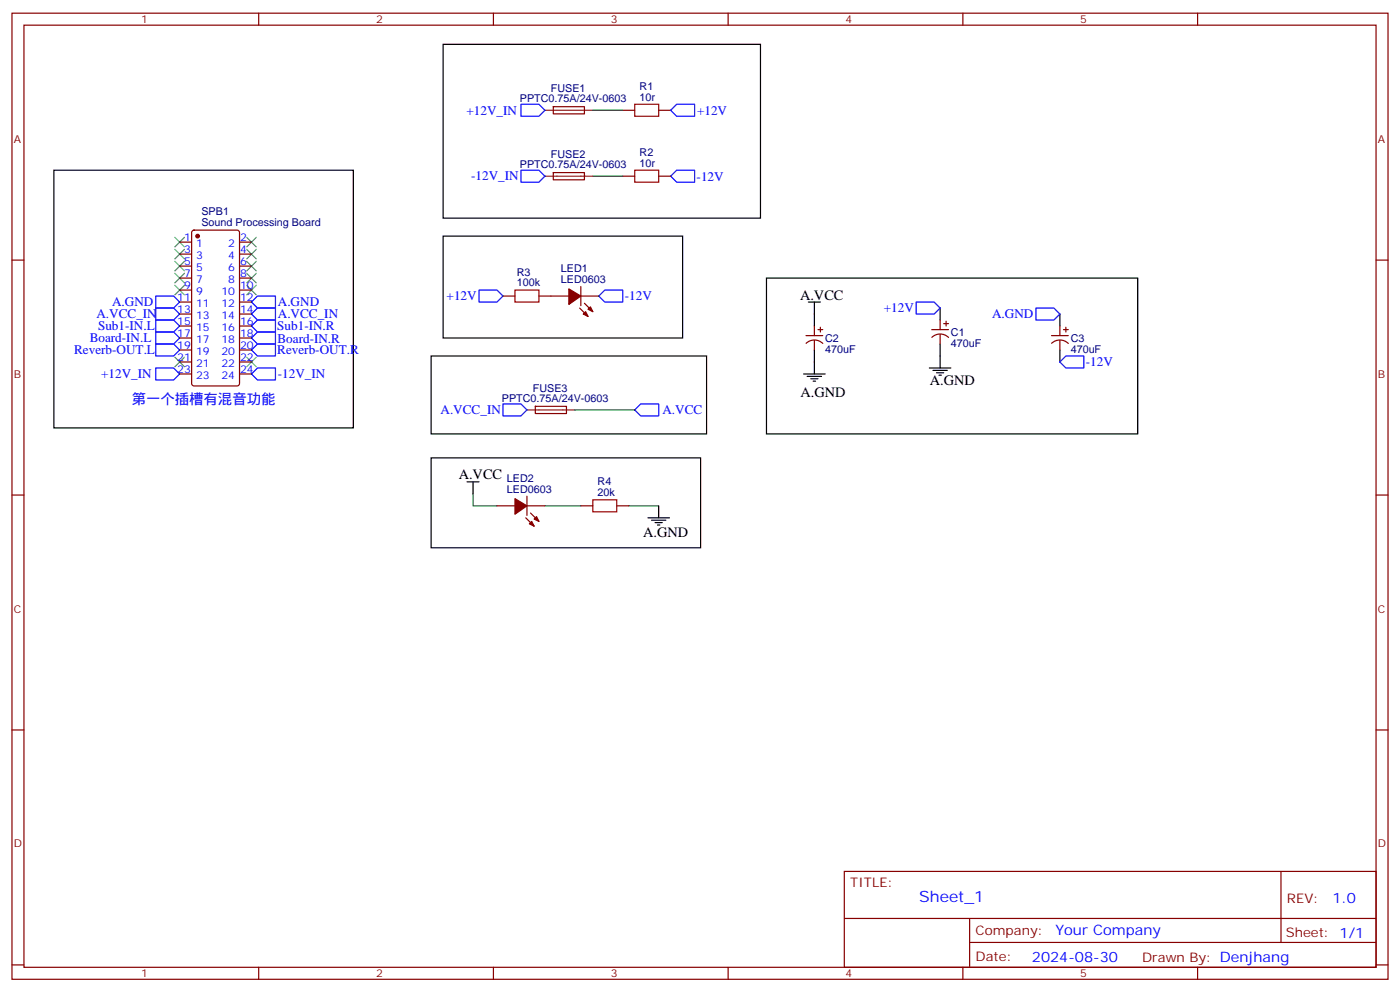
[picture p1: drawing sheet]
<svg xmlns="http://www.w3.org/2000/svg" width="412mm" height="292mm" viewBox="0 0 412 292" stroke-linecap="round" stroke-linejoin="round" font-family="sans-serif">
<g fill="none" stroke="#870000" stroke-width=".35">
<path d="M3.5 3.9h405.4v284.3h-405.4zM7.1 7.4h398.2v277.3h-398.2zM76.2 3.9v3.5M145.3 3.9v3.5M214.5 3.9v3.5M283.6 3.9v3.5M352.8 3.9v3.5M163 31.4h9.1l.1 2.1h-9.2zM183.4 32.5h3.6M194 32.5h3.6M163 50.8h9.1l.1 2.1h-9.2zM183.4 51.9h3.6"/>
<path d="M194 51.9h3.6M3.5 76.6h3.6M52.9 71.3h3.5M52.9 74.8h3.5M52.9 78.3h3.5M56.7 67.9l.4-.2h12.7l.7 .5 .1 44.7-.5 .6-13 .1-.6-.5-.1-44.7zM70.6 71.3h3.5M70.6 74.8h3.5M70.6 78.3h3.5M405.3 76.6h3.6M52.9 81.8h3.5M52.9 99.5h3.5"/>
<path d="M52.9 85.4h3.5M52.9 96h3.5M52.9 88.9h3.5M52.9 92.4h3.5M70.6 81.8h3.5M70.6 99.5h3.5M70.6 85.4h3.5M70.6 96h3.5M70.6 88.9h3.5M70.6 92.4h3.5M148.2 87.1h3.5M158.7 87.1h8.9"/>
<path d="M170.7 90.7l2.5 2.4M171.1 87.1h5.3M171.1 84.3v5.7M172.2 89.3l2.4 2.4M237.4 98.8h5M239.9 96v2.8M240.9 97h1.5M241.7 96.3v1.4M274.5 97h4.9M274.5 99.3a3.5 3.5 0 0 1 4.9 0M276.9 94.2v2.8M276.9 98.4v2.8"/>
<path d="M278 95.2h1.4M278.7 94.5v1.5M309.7 98.8h5M312.2 96v2.8M313.3 97h1.4M314 96.3v1.4M52.9 110.1h3.5M52.9 106.5h3.5M52.9 103h3.5M70.6 110.1h3.5M70.6 106.5h3.5M70.6 103h3.5"/>
<path d="M157.7 119.6h9.1l.1 2.1h-9.2zM237.5 101a3.5 3.5 0 0 1 4.9 .1M239.9 100.2v2.8M309.8 101a3.5 3.5 0 0 1 4.9 .1M312.2 100.2v2.8M3.5 145.7h3.6M146.4 148.9h5.3M154.9 152.4l2.4 2.5M155.2 148.9h5.3M155.2 146v5.7M156.3 151l2.4 2.5M171.1 148.9h3.5"/>
<path d="M181.7 148.9h3.5M405.3 145.7h3.6M3.5 214.8h3.6M405.3 214.8h3.6M248.7 256.5h156.6v28.2h-156.6zM377.3 256.5v20.9M248.7 270.3h156.5M285.6 277.4h119.6M285.6 270.3v14.1M3.5 284h3.6M76.2 284.7v3.5M145.3 284.7v3.5"/>
<path d="M214.5 284.7v3.5M283.6 284.7v3.5M352.8 284.7v3.5M405.3 284h3.6"/>
</g>
<path d="M174.6 32.5h8.8M174.6 51.9h8.8M169.3 120.6h17.7M139.3 145.3v3.6h7.1M160.5 148.9h10.6M185.2 148.9h8.8" fill="none" stroke="#008700" stroke-width=".35"/>
<g fill="none" stroke="#000" stroke-width=".35">
<path d="M130.5 13.1h93.5v51.1h-93.5zM15.9 50.1h88.2v75.8h-88.2zM130.5 69.5h70.6v30h-70.6zM225.8 81.8h109.3v45.9h-109.3zM238.1 88.9h3.6M239.9 88.9v7.1M276.9 90.7v3.5M312.2 92.4v3.6M127 104.8h81.1v22.9h-81.1zM236.7 110.1h6.4M237.8 110.8h4.2M238.8 111.5h2.1"/>
<path d="M239.5 112.2h.7M239.9 103v7.1M273.8 108.3h6.3M274.8 109h4.2M275.9 109.7h2.1M276.6 110.4h.7M276.9 101.2v7.1M312.2 103v3.5M127 134.8h79.4v26.4h-79.4zM137.6 141.8h3.5M139.3 141.8v3.5M190.9 152.4h6.3"/>
<path d="M191.9 153.1h4.2M193 153.8h2.1M193.7 154.5h.7M194 148.9v3.5"/>
</g>
<path d="M187 30.7h7v3.5h-7zM187 50.1h7v3.5h-7zM151.7 85.4h7v3.5h-7zM174.6 147.1h7.1v3.5h-7.1z" fill="none" stroke="#a10000" stroke-width=".35"/>
<g fill="#870000" stroke="#870000" stroke-width=".35">
<path d="M151.7 146.8l3.5 2.1-3.5 2.4z"/>
<path d="M155.9 154.2l.7-.7 .7 1.4z"/>
<path d="M158 152l.7 1.5-1.4-.7z"/>
<path d="M167.6 85l3.5 2.1-3.5 2.5z"/>
<path d="M171.8 92.4l.7-.7 .7 1.4z"/>
<path d="M173.2 91l.7-.7 .7 1.4z"/>
<circle cx="58.2" cy="69.5" r=".53"/>
</g>
<g fill="none" stroke="#3c3" stroke-width=".35">
<path d="M51.5 76.9l2.8 2.8M51.5 69.8l2.8 2.9M51.5 73.4l2.8 2.8M54.3 76.9l-2.8 2.8M54.3 69.8l-2.8 2.9M54.3 73.4l-2.8 2.8M72.7 76.9l2.8 2.8M72.7 73.4l2.8 2.8M72.7 69.8l2.8 2.9M75.5 76.9l-2.8 2.8M75.5 73.4l-2.8 2.8M75.5 69.8l-2.8 2.9"/>
<path d="M51.5 80.4l2.8 2.9M51.5 84l2.8 2.8M54.3 80.4l-2.8 2.9M54.3 84l-2.8 2.8M72.7 80.4l2.8 2.9M72.7 84l2.8 2.8M75.5 80.4l-2.8 2.9M75.5 84l-2.8 2.8M51.5 105.1l2.8 2.8M54.3 105.1l-2.8 2.8M72.7 105.1l2.8 2.8M75.5 105.1l-2.8 2.8"/>
</g>
<g fill="none" stroke="#00f" stroke-width=".35">
<path d="M153.5 30.7h5.2l1.8 1.8-1.8 1.7h-5.2zM197.6 32.5l1.7-1.8h5.3v3.5h-5.3zM153.5 50.1h5.2l1.8 1.8-1.8 1.7h-5.2zM199.3 50.1h5.3v3.5h-5.3l-1.7-1.7zM45.9 87.1h5.3l1.7 1.8-1.7 1.8h-5.3zM45.9 90.7h5.3l1.7 1.7-1.7 1.8h-5.3zM45.9 94.2h5.3l1.7 1.8-1.7 1.7h-5.3zM45.9 97.7h5.3l1.7 1.8-1.7 1.7h-5.3zM74.1 92.4l1.7-1.7h5.3v3.5h-5.3zM74.1 96l1.7-1.8h5.3v3.5h-5.3zM74.1 99.5l1.7-1.8h5.3v3.5h-5.3zM75.8 87.1h5.3v3.6h-5.3l-1.7-1.8z"/>
<path d="M141.1 85.4h5.3l1.8 1.7-1.8 1.8h-5.3zM178.2 85.4h5.2v3.5h-5.2l-1.8-1.8zM269.9 88.9h5.3l1.7 1.8-1.7 1.7h-5.3zM305.2 90.7h5.2l1.8 1.7-1.8 1.8h-5.2zM45.9 108.3h5.3l1.7 1.8-1.7 1.7h-5.3zM45.9 101.2h5.3l1.7 1.8-1.7 1.8h-5.3zM75.8 108.3h5.3v3.5h-5.3l-1.7-1.7zM75.8 101.2h5.3v3.6h-5.3l-1.7-1.8zM148.2 118.9h5.3l1.7 1.7-1.7 1.8h-5.3zM188.7 118.9h5.3v3.5h-5.3l-1.7-1.8zM314 104.8h5.3v3.5h-5.3l-1.8-1.8z"/>
</g>
<path d="M160.5 32.5h14.1M160.5 51.9h14.1M155.2 120.6h14.1" fill="none" stroke="#8c2424" stroke-width=".35"/>
<text font-size="4.6" fill="#00f" x="270.8" y="265.5">Sheet_1</text>
<g font-size="4.2">
<text x="235.7" y="88.2">A.VCC</text>
<text x="273.9" y="113.2">A.GND</text>
<text x="235.8" y="116.8">A.GND</text>
<text x="135.1" y="141.1">A.VCC</text>
<text x="189.4" y="158">A.GND</text>
</g>
<g font-size="4.2" fill="#00f">
<text x="38.8" y="118.9">第一个插槽有混音功能</text>
<text x="392.5" y="265.7">1.0</text>
<text x="310.9" y="275.3">Your Company</text>
<text x="304" y="283.1">2024-08-30</text>
</g>
<g font-size="3.9" fill="#00f">
<text x="137.4" y="33.7">+12V_IN</text>
<text x="205.3" y="33.7">+12V</text>
<text x="138.8" y="53.1">-12V_IN</text>
<text x="205.2" y="53.1">-12V</text>
<text x="131.6" y="88.4">+12V</text>
<text x="184" y="88.4">-12V</text>
<text x="28.4" y="93.7">A.VCC_IN</text>
<text x="33" y="90.2">A.GND</text>
<text x="81.8" y="90.2">A.GND</text>
<text x="81.8" y="93.7">A.VCC_IN</text>
<text x="260.3" y="91.9">+12V</text>
<text x="292.2" y="93.7">A.GND</text>
<text x="26.4" y="100.8">Board-IN.L</text>
<text x="28.9" y="97.2">Sub1-IN.L</text>
<text x="81.7" y="97.2">Sub1-IN.R</text>
<text x="81.7" y="100.8">Board-IN.R</text>
<text x="21.9" y="104.3">Reverb-OUT.L</text>
<text x="81.7" y="104.3">Reverb-OUT.R</text>
<text x="319.9" y="107.8">-12V</text>
<text x="29.8" y="111.3">+12V_IN</text>
<text x="81.8" y="111.3">-12V_IN</text>
<text x="129.8" y="121.9">A.VCC_IN</text>
<text x="195.1" y="122">A.VCC</text>
</g>
<g font-size="3.9" fill="#800">
<text x="250.5" y="261.1">TITLE:</text>
<text x="379.1" y="265.7">REV:</text>
<text x="287.4" y="275.3">Company:</text>
<text x="378.7" y="275.9">Sheet: 1/1</text>
<text x="287.4" y="282.9">Date:</text>
<text x="336.4" y="283">Drawn By: Denjhang</text>
</g>
<g font-size="3.2" fill="#800">
<text x="41.6" y="6.9">1</text>
<text x="110.8" y="6.9">2</text>
<text x="179.9" y="6.9">3</text>
<text x="249.1" y="6.9">4</text>
<text x="318.2" y="6.9">5</text>
<text x="4.1" y="42">A</text>
<text x="405.9" y="42">A</text>
<text x="4.1" y="111.1">B</text>
<text x="405.9" y="111.1">B</text>
<text x="4.1" y="180.3">C</text>
<text x="405.9" y="180.3">C</text>
<text x="4.1" y="249.4">D</text>
<text x="405.9" y="249.4">D</text>
<text x="41.6" y="287.7">1</text>
<text x="110.8" y="287.7">2</text>
<text x="179.9" y="287.7">3</text>
<text x="249.1" y="287.7">4</text>
<text x="318.2" y="287.7">5</text>
</g>
<g font-size="3.2" fill="#000080">
<text x="162.3" y="27.1">FUSE1</text>
<text x="188.4" y="29.6">10r</text>
<text x="188.4" y="26.4">R1</text>
<text x="153.1" y="30.1">PPTC0.75A/24V-0603</text>
<text x="162.3" y="46.5">FUSE2</text>
<text x="188.4" y="45.8">R2</text>
<text x="153.1" y="49.5">PPTC0.75A/24V-0603</text>
<text x="188.4" y="49">10r</text>
<text x="59.3" y="63.2">SPB1</text>
<text x="59.3" y="66.5">Sound Processing Board</text>
<text x="152.2" y="81.1">R3</text>
<text x="165.2" y="83.3">LED0603</text>
<text x="165.2" y="80.1">LED1</text>
<text x="152.2" y="84.3">100k</text>
<text x="243.1" y="100.6">C2</text>
<text x="280.1" y="98.8">C1</text>
<text x="315.4" y="100.6">C3</text>
<text x="243.1" y="103.8">470uF</text>
<text x="280.1" y="102">470uF</text>
<text x="315.4" y="103.8">470uF</text>
<text x="147.8" y="118.3">PPTC0.75A/24V-0603</text>
<text x="157" y="115.3">FUSE3</text>
<text x="149.3" y="141.8">LED2</text>
<text x="176.1" y="142.9">R4</text>
<text x="149.3" y="145">LED0603</text>
<text x="176" y="146">20k</text>
</g>
<g font-size="3.2" fill="#00f">
<text x="54.3" y="70.9">1</text>
<text x="70.7" y="70.9">2</text>
<text x="54.3" y="74.4">3</text>
<text x="54.3" y="78">5</text>
<text x="57.7" y="72.7">1</text>
<text x="57.7" y="76.2">3</text>
<text x="67.2" y="76.2">4</text>
<text x="67.2" y="72.7">2</text>
<text x="70.7" y="78">6</text>
<text x="70.7" y="74.4">4</text>
<text x="54.3" y="81.5">7</text>
<text x="57.7" y="79.7">5</text>
<text x="57.7" y="83.3">7</text>
<text x="67.2" y="83.3">8</text>
<text x="67.2" y="79.7">6</text>
<text x="70.7" y="81.5">8</text>
<text x="52.2" y="88.5">11</text>
<text x="54.3" y="85">9</text>
<text x="57.7" y="86.8">9</text>
<text x="65.2" y="86.8">10</text>
<text x="70.7" y="88.5">12</text>
<text x="70.7" y="85">10</text>
<text x="52.2" y="92.1">13</text>
<text x="52.2" y="95.6">15</text>
<text x="57.7" y="90.3">11</text>
<text x="57.7" y="93.8">13</text>
<text x="65.2" y="93.8">14</text>
<text x="65.2" y="90.3">12</text>
<text x="70.7" y="95.6">16</text>
<text x="70.7" y="92.1">14</text>
<text x="52.2" y="99.1">17</text>
<text x="57.7" y="97.4">15</text>
<text x="57.7" y="100.9">17</text>
<text x="65.2" y="100.9">18</text>
<text x="65.2" y="97.4">16</text>
<text x="70.7" y="99.1">18</text>
<text x="52.2" y="102.7">19</text>
<text x="52.2" y="106.2">21</text>
<text x="57.7" y="104.4">19</text>
<text x="57.7" y="107.9">21</text>
<text x="65.2" y="107.9">22</text>
<text x="65.2" y="104.4">20</text>
<text x="70.7" y="106.2">22</text>
<text x="70.7" y="102.7">20</text>
<text x="52.2" y="109.7">23</text>
<text x="57.7" y="111.5">23</text>
<text x="65.2" y="111.5">24</text>
<text x="70.7" y="109.7">24</text>
</g>
</svg>
